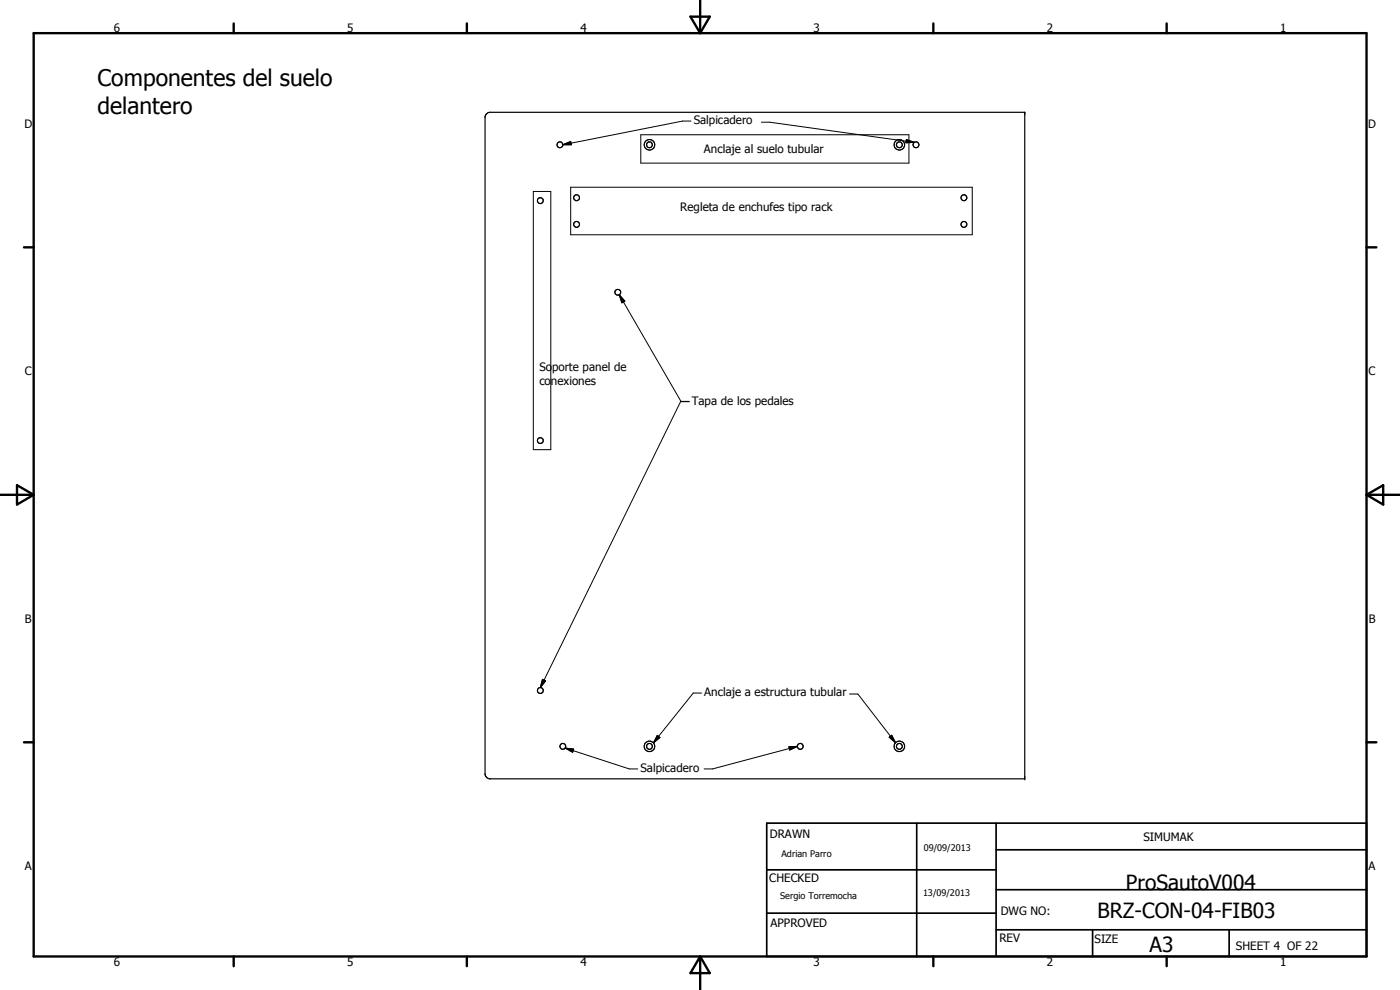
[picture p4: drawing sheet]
<svg xmlns="http://www.w3.org/2000/svg" width="420mm" height="297mm" viewBox="0 0 420 297" stroke-linecap="round" stroke-linejoin="round" font-family="sans-serif">
<g fill="none" stroke="#000" stroke-width=".35">
<path d="M146.1 34.1l.8-.4h160.6v200h-160.6a1.7 1.7 0 0 1-1.3-1.4v-197.2z"/>
<circle cx="168.1" cy="43.4" r=".88"/>
<circle cx="173.1" cy="59.3" r=".89"/>
<circle cx="194.9" cy="43.4" r=".88"/>
<circle cx="194.9" cy="43.4" r="1.57"/>
<circle cx="269.9" cy="43.4" r=".88"/>
<circle cx="269.9" cy="43.5" r="1.57"/>
<circle cx="274.9" cy="43.4" r=".88"/>
<circle cx="289.3" cy="59.3" r=".87"/>
<circle cx="162.2" cy="60.2" r=".88"/>
<circle cx="173" cy="67.3" r=".89"/>
<circle cx="289.3" cy="67.4" r=".88"/>
<circle cx="185.4" cy="87.7" r=".88"/>
<circle cx="162.2" cy="132.2" r=".88"/>
<circle cx="162.2" cy="207.2" r=".88"/>
<circle cx="168.9" cy="223.9" r=".88"/>
<circle cx="194.9" cy="224" r=".88"/>
<circle cx="194.9" cy="223.9" r="1.58"/>
<circle cx="240.2" cy="223.9" r=".88"/>
<circle cx="269.9" cy="223.9" r=".88"/>
<circle cx="269.9" cy="223.9" r="1.59"/>
</g>
<g fill="#000">
<circle cx="307.5" cy="33.7" r=".18"/>
<circle cx="307.5" cy="233.7" r=".18"/>
</g>
<g fill="none" stroke="#000" stroke-width=".71">
<path d="M10.1 9.9h400v277.1h-400zM70.1 7v2.9M140.1 7v2.9M207.2 5h5.8l-2.9 4.9zM210.1 0v9.9M280.1 7v2.9M350.1 7v2.9M7.2 74.2h2.9M410.1 74.2h3M.1 148.5h10M5.1 145.6l5 2.9-5 2.9zM410.1 148.5h10"/>
<path d="M410.1 148.5l5-2.9v5.8zM7.2 222.7h2.9M410.1 222.7h3M70.1 287v2.9M140.1 287v2.9M210.1 287v10M210.1 287l2.9 5h-5.8zM280.1 287v2.9M350.1 287v2.9"/>
</g>
<path d="M230.1 247h180v40h-180zM275.1 247v40M298.9 255h111.2M298.9 247v40M230.1 274h68.8M230.1 261h68.8M298.9 279h111.2M298.9 267h111.2M327.9 279v8M368.9 279v8" fill="none" stroke="#000" stroke-width=".51"/>
<g fill="none" stroke="#000" stroke-width=".3">
<path d="M207.4 36.3h-2.5l-36 7.1M228.5 36.7h2.5l43.4 6M160.1 57.4h5.2v77.5h-5.2zM168.9 43.4l2.4-.9 .2 .9zM171.3 56.2h120.5v14.2h-120.5zM192.3 40.4h80.5v8.5h-80.5zM272 41.9l2.4 .8-2.5 .1zM185.8 88.4l1.7 1.9-.9 .5zM185.8 88.4l18.6 32.1h2.5M206.8 120.4h-2.5l-42.1 85.9M162.8 203.8l.9 .5-1.5 2zM210.6 207.9h-2.5l-12 15"/>
<path d="M255 208.2h2.5l11.3 14.6M169.6 224.5l2.6 .2-.3 1zM169.6 224.5l19.3 6.2h2.5M197.3 220.6l.8 .7-2 1.6zM236.8 224.1l2.5-.2-2.3 1.1zM239.3 223.9l-25.5 6.8h-2.5M266.9 221.2l.7-.6 1.2 2.2z"/>
</g>
<path d="M168.9 43.4l2.4-.9 .2 .9zM272 41.9l2.4 .8-2.5 .1zM185.8 88.4l1.7 1.9-.9 .5zM162.8 203.8l.9 .5-1.5 2zM169.6 224.5l2.6 .2-.3 1zM197.3 220.6l.8 .7-2 1.6zM236.8 224.1l2.5-.2-2.3 1.1zM266.9 221.2l.7-.6 1.2 2.2z" fill="#000"/>
<g font-size="6.9">
<text x="29.3" y="25.9">Componentes del suelo</text>
<text x="29.3" y="34.1">delantero</text>
</g>
<g font-size="6.3">
<text x="337.9" y="267.1">ProSautoV004</text>
<text x="329.4" y="275.4">BRZ-CON-04-FIB03</text>
<text x="345" y="285.6">A3</text>
</g>
<g font-size="3.5">
<text x="34.2" y="9.6">6</text>
<text x="104.2" y="9.6">5</text>
<text x="174.2" y="9.6">4</text>
<text x="244.2" y="9.6">3</text>
<text x="314.2" y="9.6">2</text>
<text x="384.2" y="9.6">1</text>
<text x="7.3" y="38.4">D</text>
<text x="208.2" y="37.3">Salpicadero</text>
<text x="410.6" y="38.4">D</text>
<text x="211.3" y="46">Anclaje al suelo tubular</text>
<text x="204.2" y="63.4">Regleta de enchufes tipo rack</text>
<text x="7.4" y="112.6">C</text>
<text x="161.9" y="111.4">Soporte panel de</text>
<text x="410.7" y="112.6">C</text>
<text x="161.9" y="115.5">conexiones</text>
<text x="207.6" y="121.5">Tapa de los pedales</text>
<text x="7.4" y="186.9">B</text>
<text x="410.8" y="186.9">B</text>
<text x="211.4" y="208.9">Anclaje a estructura tubular</text>
<text x="192.2" y="231.7">Salpicadero</text>
<text x="231" y="251.5">DRAWN</text>
<text x="343.1" y="252.3">SIMUMAK</text>
<text x="7.4" y="261.1">A</text>
<text x="410.7" y="261.1">A</text>
<text x="230.9" y="264.6">CHECKED</text>
<text x="300.3" y="274.5">DWG NO:</text>
<text x="231.3" y="278.3">APPROVED</text>
<text x="299.9" y="282.6">REV</text>
<text x="328.5" y="283.1">SIZE</text>
<text x="370.9" y="285.1">SHEET 4 OF 22</text>
<text x="34.2" y="289.9">6</text>
<text x="104.2" y="289.9">5</text>
<text x="174.2" y="289.9">4</text>
<text x="244.2" y="289.9">3</text>
<text x="314.2" y="289.9">2</text>
<text x="384.2" y="289.9">1</text>
</g>
<g font-size="2.7">
<text x="234.5" y="257.1">Adrian Parro</text>
<text x="277.2" y="255.3">09/09/2013</text>
<text x="234.1" y="269.7">Sergio Torremocha</text>
<text x="277" y="268.7">13/09/2013</text>
</g>
</svg>
